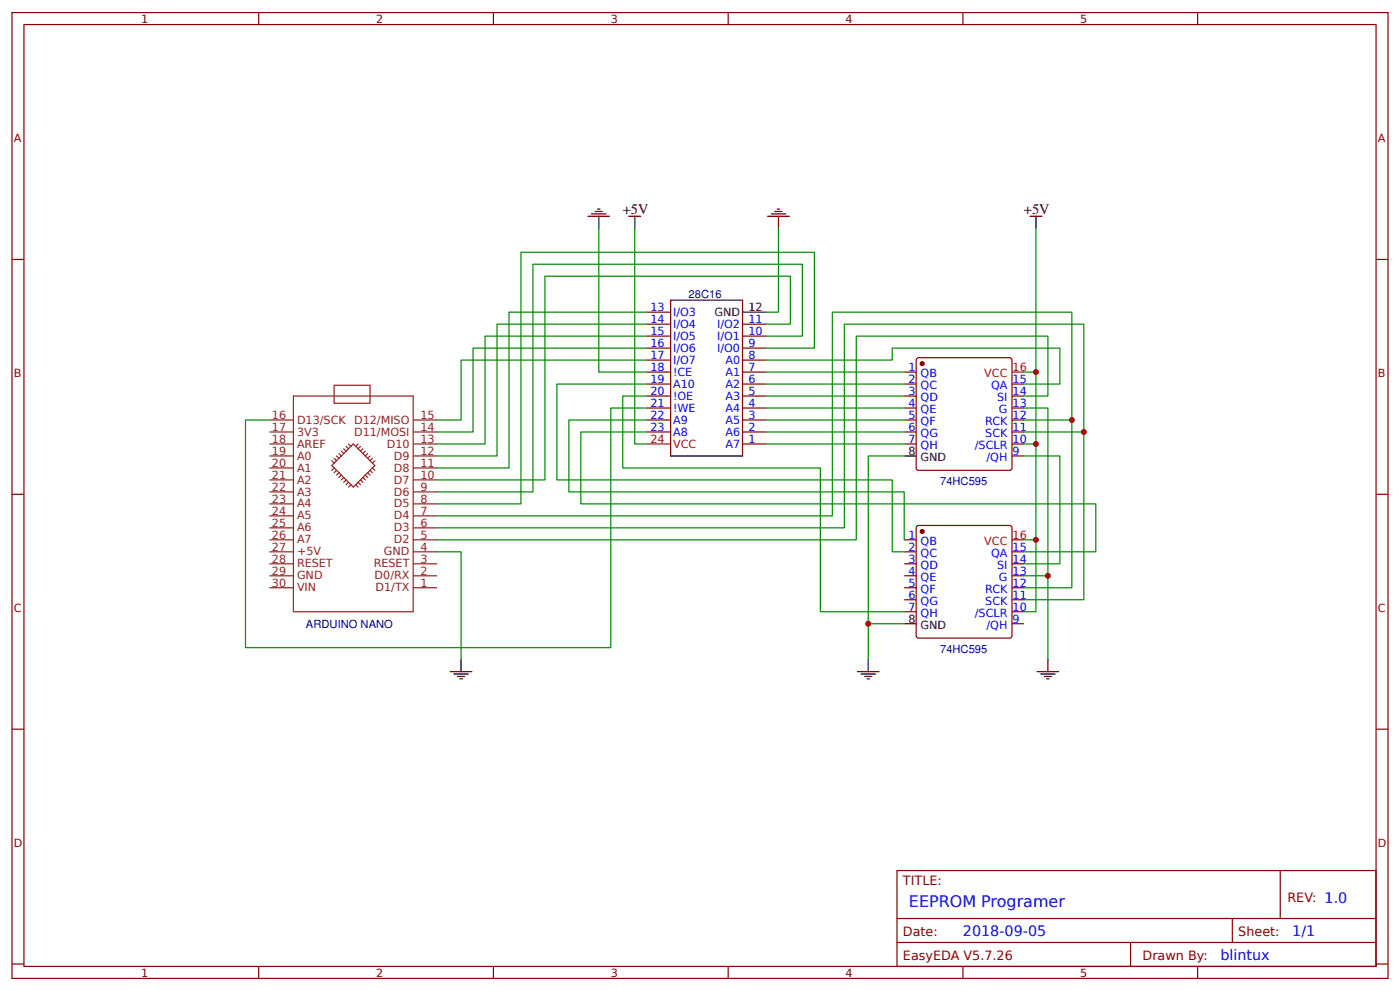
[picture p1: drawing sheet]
<svg xmlns="http://www.w3.org/2000/svg" width="309mm" height="219mm" viewBox="0 0 309 219" stroke-linecap="round" stroke-linejoin="round" font-family="sans-serif">
<g fill="none" stroke="#800" stroke-width=".26">
<path d="M2.6 2.8h304.1v213.2h-304.1zM5.3 5.4h298.7v208h-298.7zM57.1 2.8v2.6M109 2.8v2.6M160.9 2.8v2.6M212.7 2.8v2.6M264.6 2.8v2.6M2.6 57.3h2.7M304 57.3h2.7M142.9 79.5h5.3M142.9 76.9h5.3M142.9 74.2h5.3"/>
<path d="M142.9 71.6h5.3M142.9 68.9h5.3M164 79.5h5.3M164 76.9h5.3M164 74.2h5.3M164 71.6h5.3M202.5 79.2l.4-.2h20.1l.5 .2 .1 24.1-.3 .5h-20.4l-.4-.2zM142.9 82.2h5.3M142.9 84.8h5.3M142.9 87.4h5.3M142.9 90.1h5.3M142.9 92.7h5.3"/>
<path d="M142.9 95.4h5.3M164 82.2h5.3M164 84.8h5.3M164 87.4h5.3M164 90.1h5.3M164 92.7h5.3M164 95.4h5.3M164 98h5.3M199.8 82.2h2.6M199.8 84.8h2.6M199.8 87.4h2.6M199.8 90.1h2.6"/>
<path d="M199.8 92.7h2.6M199.8 95.4h2.6M199.8 98h2.6M223.6 84.8h2.6M223.6 87.4h2.6M223.6 90.1h2.6M223.6 92.7h2.6M223.6 95.4h2.6M223.6 98h2.6M2.6 109.1h2.7M199.8 119.2h2.6M202.5 116.3l.4-.3h20.1l.5 .3 .1 24.1-.3 .4-20.4 .1-.4-.3z"/>
<path d="M223.6 100.7h2.6M304 109.1h2.7M199.8 121.8h2.6M199.8 124.5h2.6M199.8 127.1h2.6M199.8 129.8h2.6M199.8 132.4h2.6M199.8 135.1h2.6M223.6 121.8h2.6M223.6 124.5h2.6M223.6 127.1h2.6M223.6 129.8h2.6"/>
<path d="M223.6 132.4h2.6M223.6 135.1h2.6M223.6 137.7h2.6M2.6 161h2.7M304 161h2.7M198.2 192.2h105.8v21.2h-105.8zM282.8 192.2v10.6M2.6 212.9h2.7M57.1 213.4v2.6M109 213.4v2.6M160.9 213.4v2.6M198.2 202.8h105.8"/>
<path d="M198.2 208.1h105.8M212.7 213.4v2.6M249.8 208.1v5.3M264.6 213.4v2.6M272.3 202.8v5.3M304 212.9h2.7"/>
</g>
<g fill="none" stroke="#8d2323" stroke-width=".26">
<path d="M59.5 95.4h5.3M59.5 98h5.3M59.5 92.7h5.3M64.8 87.4h26.5v47.7h-26.5zM73.8 85.1h8v3.9h-8zM75.4 99.6l.5 .5M75.9 99.1l.6 .5M76.5 98.6l.5 .5M77 98l.5 .6M79.1 98l-.5 .6M79.6 98.6l-.5 .5M80.2 99.1l-.6 .5"/>
<path d="M80.7 99.6l-.5 .5M91.3 95.4h5.3M91.3 98h5.3M91.3 92.7h5.3M59.5 100.7h5.3M59.5 103.3h5.3M59.5 106h5.3M59.5 108.6h5.3M59.5 111.3h5.3M59.5 113.9h5.3M59.5 116.5h5.3M59.5 119.2h5.3"/>
<path d="M73.3 102.8l4.8-4.8 4.7 4.8-4.7 4.8zM73.3 101.7l.5 .6M73.8 101.2l.5 .5M73.8 103.3l-.5 .5M74.3 100.7l.6 .5M74.3 103.8l-.5 .6M74.9 100.1l.5 .6M74.9 104.4l-.6 .5M75.4 104.9l-.5 .5M75.9 105.4l-.5 .6M76.5 106l-.6 .5M77 106.5l-.5 .5"/>
<path d="M77.5 107l-.5 .6M78.6 107l.5 .6M79.1 106.5l.5 .5M79.6 106l.6 .5M80.2 105.4l.5 .6M80.7 104.9l.5 .5M81.2 104.4l.6 .5M81.2 100.1l-.5 .6M81.8 103.8l.5 .6M81.8 100.7l-.6 .5M82.3 101.2l-.5 .5M82.3 103.3l.5 .5"/>
<path d="M82.8 101.7l-.5 .6M91.3 100.7h5.3M91.3 103.3h5.3M91.3 106h5.3M91.3 108.6h5.3M91.3 111.3h5.3M91.3 113.9h5.3M91.3 116.5h5.3M91.3 119.2h5.3M59.5 121.8h5.3M59.5 124.5h5.3M59.5 127.1h5.3"/>
<path d="M59.5 129.8h5.3M91.3 121.8h5.3M91.3 124.5h5.3M91.3 127.1h5.3M91.3 129.8h5.3"/>
</g>
<g fill="#800" stroke="#800" stroke-width=".26">
<circle cx="203.7" cy="80.3" r=".4"/>
<circle cx="203.7" cy="117.3" r=".4"/>
</g>
<g fill="none" stroke="#000" stroke-width=".26">
<path d="M129.9 47.8h4.8M130.7 47.2h3.2M131.5 46.7h1.6M132 46.2h.6M132.3 47.8v2.6M138.9 47.8h2.7M140.2 47.8v2.6M169.6 47.8h4.8M170.4 47.2h3.2M171.2 46.7h1.6M171.7 46.2h.5M172 47.8v2.6"/>
<path d="M227.5 47.8h2.7M228.9 47.8v2.6M148.2 66.3h15.8v34.4h-15.8zM164 68.9h5.3M199.8 100.7h2.6M199.8 137.7h2.6M99.5 148.3h4.7M100.3 148.8h3.2M101.1 149.4h1.6M101.6 149.9h.5M101.9 145.7v2.6M189.4 148.3h4.8"/>
<path d="M190.2 148.8h3.2M191 149.4h1.6M191.6 149.9h.5M191.8 145.7v2.6M229.1 148.3h4.8M229.9 148.8h3.2M230.7 149.4h1.6M231.2 149.9h.6M231.5 145.7v2.6"/>
</g>
<path d="M142.9 98h5.3M223.6 82.2h2.6M223.6 119.2h2.6" fill="none" stroke="#f00" stroke-width=".26"/>
<g fill="none" stroke="#080" stroke-width=".26">
<path d="M132.3 50.4v31.8h10.6M140.2 50.4v47.6h2.7M172 50.4v18.5h-2.7M228.9 50.4v68.8h-2.7M142.9 68.9h-30.5v34.4h-15.8M142.9 71.6h-33.1v29.1h-13.2M142.9 74.2h-35.7v23.8h-10.6M142.9 76.9h-38.4v18.5h-7.9M142.9 79.5h-41v13.2h-5.3M169.3 79.5h27.8v-2.6h37.1v7.9h-8M169.3 71.6h5.3v-10.6h-54.2v45h-23.8M169.3 74.2h8v-15.9h-59.6v50.3h-21.1"/>
<path d="M169.3 76.9h10.6v-21.2h-64.8v55.6h-18.5M142.9 95.4h-14.6v15.9h113.8v10.5h-15.9M142.9 92.7h-17.2v15.9h74.1v10.6M142.9 84.8h-19.9v21.2h74.1v15.8h2.7M142.9 90.1h-8v52.9h-80.7v-50.3h5.3M142.9 87.4h-5.3v15.9h43.6v31.8h18.6M169.3 82.2h30.5M169.3 98h30.5M169.3 84.8h30.5M169.3 87.4h30.5M169.3 90.1h30.5M169.3 92.7h30.5"/>
<path d="M169.3 95.4h30.5M226.2 90.1h5.3v37h-5.3M226.2 87.4h5.3v-13.2h-42.3v45h-92.6M226.2 92.7h10.6v37.1h-10.6M226.2 95.4h13.2v37h-13.2M226.2 82.2h2.7M226.2 98h2.7M236.8 92.7v-23.8h-52.9v45h-87.3M239.4 95.4v-23.8h-52.9v44.9h-89.9M199.8 100.7h-8v37h8M226.2 100.7h8v23.8h-8M228.9 119.2v15.9h-2.7"/>
<path d="M96.6 121.8h5.3v23.9M191.8 137.7v8M231.5 127.1v18.6"/>
</g>
<g fill="#c00">
<circle cx="239.4" cy="95.4" r=".66"/>
<circle cx="236.8" cy="92.7" r=".66"/>
<circle cx="228.9" cy="119.2" r=".66"/>
<circle cx="228.9" cy="98" r=".66"/>
<circle cx="228.9" cy="82.2" r=".66"/>
<circle cx="231.5" cy="127.1" r=".66"/>
<circle cx="191.8" cy="137.7" r=".66"/>
</g>
<text font-size="3.5" fill="#00f" x="200.8" y="200.2">EEPROM Programer</text>
<g font-size="3.2">
<text x="137.6" y="47.2">+5V</text>
<text x="226.2" y="47.2">+5V</text>
</g>
<g font-size="3.2" fill="#00f">
<text x="212.7" y="206.8">2018-09-05</text>
<text x="285.5" y="206.8">1/1</text>
<text x="269.6" y="212.1">blintux</text>
</g>
<g font-size="2.8" fill="#800">
<text x="199.5" y="195.4">TITLE:</text>
<text x="284.4" y="199.1">REV: 1.0</text>
<text x="199.5" y="206.8">Date:</text>
<text x="273.6" y="206.8">Sheet:</text>
<text x="199.5" y="212.1">EasyEDA V5.7.26</text>
<text x="252.4" y="212.1">Drawn By:</text>
</g>
<g font-size="2.5" fill="#800">
<text x="31.2" y="5">1</text>
<text x="83.1" y="5">2</text>
<text x="134.9" y="5">3</text>
<text x="186.8" y="5">4</text>
<text x="238.7" y="5">5</text>
<text x="3" y="31.4">A</text>
<text x="304.4" y="31.4">A</text>
<text x="3" y="83.2">B</text>
<text x="304.4" y="83.2">B</text>
<text x="3" y="135.1">C</text>
<text x="304.4" y="135.1">C</text>
<text x="3" y="186.9">D</text>
<text x="304.4" y="186.9">D</text>
<text x="31.2" y="215.6">1</text>
<text x="83.1" y="215.6">2</text>
<text x="134.9" y="215.6">3</text>
<text x="186.8" y="215.6">4</text>
<text x="238.7" y="215.6">5</text>
</g>
<g font-size="2.5" fill="#000080">
<text x="152.1" y="65.9">28C16</text>
<text x="207.7" y="107.2">74HC595</text>
<text x="67.6" y="138.6">ARDUINO NANO</text>
<text x="207.7" y="144.2">74HC595</text>
</g>
<g font-size="2.5" fill="#00f">
<text x="143.7" y="68.7">13</text>
<text x="143.7" y="71.3">14</text>
<text x="148.7" y="69.7">I/O3</text>
<text x="165.4" y="71.3">11</text>
<text x="143.7" y="74">15</text>
<text x="143.7" y="76.6">16</text>
<text x="148.7" y="72.4">I/O4</text>
<text x="148.7" y="75">I/O5</text>
<text x="148.7" y="77.7">I/O6</text>
<text x="158.4" y="77.7">I/O0</text>
<text x="158.4" y="75">I/O1</text>
<text x="158.4" y="72.4">I/O2</text>
<text x="165.4" y="76.6">9</text>
<text x="165.4" y="74">10</text>
<text x="143.7" y="79.2">17</text>
<text x="143.7" y="81.9">18</text>
<text x="148.7" y="80.3">I/O7</text>
<text x="148.7" y="82.9">!CE</text>
<text x="160.3" y="82.9">A1</text>
<text x="160.3" y="80.3">A0</text>
<text x="165.4" y="81.9">7</text>
<text x="165.4" y="79.2">8</text>
<text x="200.7" y="81.9">1</text>
<text x="203.4" y="83.2">QB</text>
<text x="143.7" y="84.5">19</text>
<text x="143.7" y="87.2">20</text>
<text x="143.7" y="89.8">21</text>
<text x="148.7" y="85.6">A10</text>
<text x="148.7" y="88.2">!OE</text>
<text x="160.3" y="88.2">A3</text>
<text x="160.3" y="85.6">A2</text>
<text x="165.4" y="89.8">4</text>
<text x="165.4" y="87.2">5</text>
<text x="165.4" y="84.5">6</text>
<text x="200.7" y="84.5">2</text>
<text x="200.7" y="87.2">3</text>
<text x="200.7" y="89.8">4</text>
<text x="203.4" y="85.9">QC</text>
<text x="203.4" y="88.5">QD</text>
<text x="219" y="85.9">QA</text>
<text x="220.3" y="88.5">SI</text>
<text x="223.7" y="89.8">13</text>
<text x="223.7" y="87.2">14</text>
<text x="223.7" y="84.5">15</text>
<text x="143.7" y="92.5">22</text>
<text x="143.7" y="95.1">23</text>
<text x="148.7" y="90.9">!WE</text>
<text x="148.7" y="93.5">A9</text>
<text x="160.3" y="93.5">A5</text>
<text x="160.3" y="90.9">A4</text>
<text x="165.4" y="95.1">2</text>
<text x="165.4" y="92.5">3</text>
<text x="200.7" y="92.5">5</text>
<text x="200.7" y="95.1">6</text>
<text x="203.4" y="91.1">QE</text>
<text x="203.4" y="93.8">QF</text>
<text x="217.7" y="93.8">RCK</text>
<text x="220.7" y="91.1">G</text>
<text x="223.7" y="95.1">11</text>
<text x="223.7" y="92.5">12</text>
<text x="148.7" y="96.2">A8</text>
<text x="160.3" y="98.8">A7</text>
<text x="160.3" y="96.2">A6</text>
<text x="165.4" y="97.8">1</text>
<text x="200.7" y="97.8">7</text>
<text x="203.4" y="96.4">QG</text>
<text x="203.4" y="99.1">QH</text>
<text x="215.4" y="99.1">/SCLR</text>
<text x="217.7" y="96.4">SCK</text>
<text x="218" y="101.7">/QH</text>
<text x="223.7" y="100.4">9</text>
<text x="223.7" y="97.8">10</text>
<text x="200.7" y="118.9">1</text>
<text x="200.7" y="121.6">2</text>
<text x="200.7" y="124.2">3</text>
<text x="203.4" y="120.3">QB</text>
<text x="203.4" y="122.9">QC</text>
<text x="203.4" y="125.5">QD</text>
<text x="219" y="122.9">QA</text>
<text x="220.3" y="125.5">SI</text>
<text x="223.7" y="124.2">14</text>
<text x="223.7" y="121.6">15</text>
<text x="200.7" y="126.9">4</text>
<text x="200.7" y="129.5">5</text>
<text x="203.4" y="128.2">QE</text>
<text x="203.4" y="130.8">QF</text>
<text x="217.7" y="130.8">RCK</text>
<text x="220.7" y="128.2">G</text>
<text x="223.7" y="129.5">12</text>
<text x="223.7" y="126.9">13</text>
<text x="200.7" y="132.2">6</text>
<text x="200.7" y="134.8">7</text>
<text x="203.4" y="133.5">QG</text>
<text x="203.4" y="136.1">QH</text>
<text x="215.4" y="136.1">/SCLR</text>
<text x="217.7" y="133.5">SCK</text>
<text x="223.7" y="137.5">9</text>
<text x="223.7" y="134.8">10</text>
<text x="223.7" y="132.2">11</text>
<text x="218" y="138.8">/QH</text>
</g>
<g font-size="2.5">
<text x="157.9" y="69.7">GND</text>
<text x="165.4" y="68.7">12</text>
<text x="200.7" y="100.4">8</text>
<text x="203.4" y="101.7">GND</text>
<text x="200.7" y="137.5">8</text>
<text x="203.4" y="138.8">GND</text>
</g>
<g font-size="2.5" fill="#f00">
<text x="217.5" y="83.2">VCC</text>
<text x="223.7" y="81.9">16</text>
<text x="143.7" y="97.8">24</text>
<text x="148.7" y="98.8">VCC</text>
<text x="223.7" y="118.9">16</text>
<text x="217.5" y="120.3">VCC</text>
</g>
<g font-size="2.5" fill="#8d2323">
<text x="60.1" y="95.1">17</text>
<text x="60.1" y="92.5">16</text>
<text x="65.6" y="93.5">D13/SCK</text>
<text x="78.2" y="93.5">D12/MISO</text>
<text x="92.9" y="95.1">14</text>
<text x="92.9" y="92.5">15</text>
<text x="60.1" y="100.4">19</text>
<text x="60.1" y="97.8">18</text>
<text x="65.6" y="101.5">A0</text>
<text x="65.6" y="98.8">AREF</text>
<text x="65.6" y="96.2">3V3</text>
<text x="78.2" y="96.2">D11/MOSI</text>
<text x="85.4" y="98.8">D10</text>
<text x="87" y="101.5">D9</text>
<text x="92.9" y="97.8">13</text>
<text x="92.9" y="100.4">12</text>
<text x="60.1" y="105.7">21</text>
<text x="60.1" y="103.1">20</text>
<text x="65.6" y="106.8">A2</text>
<text x="65.6" y="104.1">A1</text>
<text x="87" y="104.1">D8</text>
<text x="87" y="106.8">D7</text>
<text x="92.9" y="103.1">11</text>
<text x="92.9" y="105.7">10</text>
<text x="60.1" y="113.6">24</text>
<text x="60.1" y="111">23</text>
<text x="60.1" y="108.3">22</text>
<text x="65.6" y="112.1">A4</text>
<text x="65.6" y="109.4">A3</text>
<text x="87" y="109.4">D6</text>
<text x="87" y="112.1">D5</text>
<text x="92.9" y="108.3">9</text>
<text x="92.9" y="111">8</text>
<text x="92.9" y="113.6">7</text>
<text x="60.1" y="118.9">26</text>
<text x="60.1" y="116.3">25</text>
<text x="65.6" y="120">A7</text>
<text x="65.6" y="117.3">A6</text>
<text x="65.6" y="114.7">A5</text>
<text x="87" y="114.7">D4</text>
<text x="87" y="117.3">D3</text>
<text x="87" y="120">D2</text>
<text x="92.9" y="116.3">6</text>
<text x="92.9" y="118.9">5</text>
<text x="60.1" y="124.2">28</text>
<text x="60.1" y="121.6">27</text>
<text x="65.6" y="125.3">RESET</text>
<text x="65.6" y="122.6">+5V</text>
<text x="82.6" y="125.3">RESET</text>
<text x="84.8" y="122.6">GND</text>
<text x="92.9" y="121.6">4</text>
<text x="92.9" y="124.2">3</text>
<text x="60.1" y="129.5">30</text>
<text x="60.1" y="126.9">29</text>
<text x="65.6" y="130.6">VIN</text>
<text x="65.6" y="127.9">GND</text>
<text x="82.8" y="127.9">D0/RX</text>
<text x="83" y="130.6">D1/TX</text>
<text x="92.9" y="126.9">2</text>
<text x="92.9" y="129.5">1</text>
</g>
</svg>
